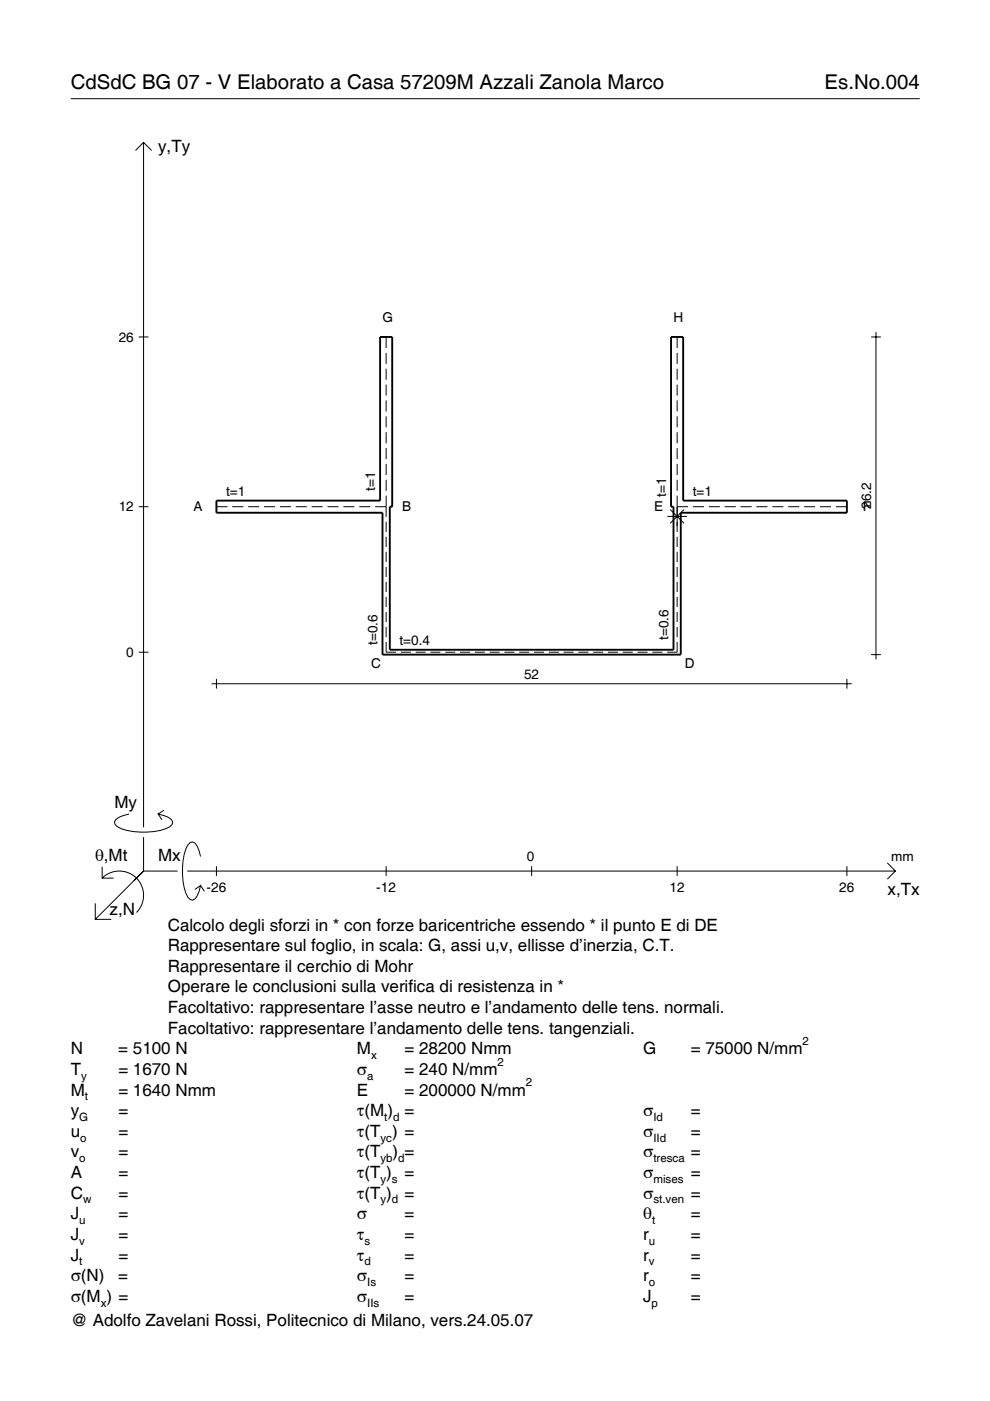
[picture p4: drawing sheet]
<svg xmlns="http://www.w3.org/2000/svg" width="210mm" height="297mm" viewBox="0 0 210 297" stroke-linecap="round" stroke-linejoin="round" font-family="sans-serif">
<g fill="none" stroke="#000" stroke-width=".21">
<path d="M15 20.9h180M28.7 31.9l1.7-1.7 1.8 1.7M30.4 30.2v145.2M29.4 71.4h2.1M81.9 71.4v2.4M81.9 74.8v2.3M81.9 78.2v2.3M143.6 71.4v2.4M143.6 74.8v2.3M143.6 78.2v2.3M184.7 71.4h2.1M185.7 70.4v69.4"/>
<path d="M81.9 81.5v2.4M81.9 84.9v2.3M81.9 88.3v2.3M81.9 91.6v2.4M81.9 95v2.3M81.9 98.4v2.3M143.6 81.5v2.4M143.6 84.9v2.3M143.6 88.3v2.3M143.6 91.6v2.4M143.6 95v2.3M143.6 98.4v2.3"/>
<path d="M29.4 107.4h2.1M45.9 107.4h2.3M49.2 107.4h2.4M52.6 107.4h2.3M56 107.4h2.3M59.3 107.4h2.4M62.7 107.4h2.3M66.1 107.4h2.3M69.4 107.4h2.4M72.8 107.4h2.3M76.2 107.4h2.3M79.5 107.4h2.4"/>
<path d="M81.9 101.7v2.4M81.9 105.1v4.5M81.9 110.6v2.2M81.9 113.8v2.2M81.9 117v2.2M141.5 109.5h4.1M142.1 108l2.9 2.9M143.6 107.4h2.3M143.6 101.7v2.4M143.6 105.1v7.7M143.6 113.8v2.2M143.6 117v2.2"/>
<path d="M145 108l-2.9 2.9M146.9 107.4h2.4M150.3 107.4h2.3M153.7 107.4h2.3M157 107.4h2.4M160.4 107.4h2.3M163.8 107.4h2.3M167.1 107.4h2.4M170.5 107.4h2.3M173.9 107.4h2.3M177.2 107.4h2.4M29.4 138.3h2.1"/>
<path d="M81.9 136.1v2.2h2.1M81.9 120.2v2.1M81.9 123.4v2.1M81.9 126.6v2.1M81.9 129.7v2.2M81.9 132.9v2.2M85 138.3h2.1M88.1 138.3h2.1M91.3 138.3h2.1M94.4 138.3h2.1M97.6 138.3h2.1M100.7 138.3h2.1"/>
<path d="M103.8 138.3h2.1M107 138.3h2.1M110.1 138.3h2.1M113.2 138.3h2.1M116.4 138.3h2.1M119.5 138.3h2.1M122.6 138.3h2.1M125.8 138.3h2.1M128.9 138.3h2.1M132 138.3h2.2M135.2 138.3h2.1M138.3 138.3h2.1"/>
<path d="M143.6 136.1v2.2h-2.1M143.6 120.2v2.1M143.6 123.4v2.1M143.6 126.6v2.1M143.6 129.7v2.2M143.6 132.9v2.2M184.7 138.8h2.1M44.9 145h135.7M45.9 143.9v2.1M179.6 143.9v2.1M27.3 172.6a3.6 3.6 0 0 0-3 1.7l.1 .5a5.7 5.7 0 0 0 3.8 1.5 13.3 13.3 0 0 0 7.8-1l.5-.5 .1-.5a3.6 3.6 0 0 0-3.1-1.7l.8 1.2M30.4 177.5v7.2"/>
<path d="M34.7 171.8l-1.2 .8M20.2 191.5v3.4h3.4M21.7 186.2a5.1 5.1 0 0 1 7.2 0 5.1 5.1 0 0 1 0 7.3M21.7 183.8v2.4h2.4M30.4 184.7l-10.2 10.2M30.4 184.7l-2 2M30.4 184.7h7.2M39.7 184.7h150.1M42.5 181.6a3.6 3.6 0 0 0-1.7-3.1l-.5 .1a5.7 5.7 0 0 0-1.5 3.8 13.3 13.3 0 0 0 1 7.8l.5 .5 .5 .2a3.6 3.6 0 0 0 1.7-3.1l-1.2 .8M42.5 187.8l.8 1.2M45.9 183.7v2M81.9 183.7v2"/>
<path d="M112.7 183.7v2M143.6 183.7v2M179.6 183.7v2M188.1 183l1.7 1.7-1.7 1.7"/>
</g>
<path d="M80.6 71.4h2.6v36h-.6v30.4h60.2v-30.4h-.5v-36h2.5v34.7h34.8v2.6h-35.3v30.1h-63.2v-30.1h-35.2v-2.6h34.7z" fill="none" stroke="#000" stroke-width=".4"/>
<g font-size="4.3">
<text x="15" y="18.9">CdSdC BG 07 - V Elaborato a Casa 57209M Azzali Zanola Marco</text>
<text x="174.8" y="18.9">Es.No.004</text>
</g>
<g font-size="3.6">
<text x="33.5" y="32.3">y,Ty</text>
<text x="24.3" y="171.3">My</text>
<text x="20.1" y="182.6">θ,Mt</text>
<text x="33.5" y="182.6">Mx</text>
<text x="188.2" y="189.8">x,Tx</text>
<text x="23.2" y="193.9">z,N</text>
<text x="35.6" y="197.3">Calcolo degli sforzi in * con forze baricentriche essendo * il punto E di DE</text>
<text x="35.6" y="201.7">Rappresentare sul foglio, in scala: G, assi u,v, ellisse d’inerzia, C.T.</text>
<text x="35.6" y="206">Rappresentare il cerchio di Mohr</text>
<text x="35.6" y="210.4">Operare le conclusioni sulla verifica di resistenza in *</text>
<text x="35.6" y="214.8">Facoltativo: rappresentare l’asse neutro e l’andamento delle tens. normali.</text>
<text x="35.6" y="219.2">Facoltativo: rappresentare l’andamento delle tens. tangenziali.</text>
<text x="15" y="223.5">N</text>
<text x="15" y="227.9">T</text>
<text x="25.1" y="223.5">= 5100 N</text>
<text x="25.1" y="227.9">= 1670 N</text>
<text x="75.7" y="227.9">σ</text>
<text x="75.7" y="223.5">M</text>
<text x="85.8" y="223.5">= 28200 Nmm</text>
<text x="85.8" y="227.9">= 240 N/mm</text>
<text x="136.4" y="223.5">G</text>
<text x="146.5" y="223.5">= 75000 N/mm</text>
<text x="15" y="232.3">M</text>
<text x="25.1" y="232.3">= 1640 Nmm</text>
<text x="75.7" y="232.3">E</text>
<text x="85.8" y="232.3">= 200000 N/mm</text>
<text x="15" y="236.7">y</text>
<text x="25.1" y="236.7">=</text>
<text x="75.7" y="236.7">τ(M ) =</text>
<text x="136.4" y="236.7">σ</text>
<text x="146.5" y="236.7">=</text>
<text x="15" y="241">u</text>
<text x="15" y="245.4">v</text>
<text x="25.1" y="241">=</text>
<text x="25.1" y="245.4">=</text>
<text x="75.7" y="241">τ(T ) =</text>
<text x="75.7" y="245.4">τ(T</text>
<text x="83.3" y="245.4">) =</text>
<text x="136.4" y="241">σ</text>
<text x="136.4" y="245.4">σ</text>
<text x="146.5" y="241">=</text>
<text x="146.5" y="245.4">=</text>
<text x="15" y="249.8">A</text>
<text x="25.1" y="249.8">=</text>
<text x="75.7" y="249.8">τ(T )</text>
<text x="85.8" y="249.8">=</text>
<text x="136.4" y="249.8">σ</text>
<text x="146.5" y="249.8">=</text>
<text x="15" y="254.2">C</text>
<text x="25.1" y="254.2">=</text>
<text x="75.7" y="254.2">τ(T )</text>
<text x="85.8" y="254.2">=</text>
<text x="136.4" y="254.2">σ</text>
<text x="146.5" y="254.2">=</text>
<text x="15" y="258.5">J</text>
<text x="15" y="262.9">J</text>
<text x="25.1" y="258.5">=</text>
<text x="25.1" y="262.9">=</text>
<text x="75.7" y="258.5">σ</text>
<text x="75.7" y="262.9">τ</text>
<text x="85.8" y="258.5">=</text>
<text x="85.8" y="262.9">=</text>
<text x="136.4" y="258.5">θ</text>
<text x="136.4" y="262.9">r</text>
<text x="146.5" y="258.5">=</text>
<text x="146.5" y="262.9">=</text>
<text x="15" y="267.3">J</text>
<text x="25.1" y="267.3">=</text>
<text x="75.7" y="267.3">τ</text>
<text x="85.8" y="267.3">=</text>
<text x="136.4" y="267.3">r</text>
<text x="146.5" y="267.3">=</text>
<text x="15" y="271.7">σ(N)</text>
<text x="25.1" y="271.7">=</text>
<text x="75.7" y="271.7">σ</text>
<text x="85.8" y="271.7">=</text>
<text x="136.4" y="271.7">r</text>
<text x="146.5" y="271.7">=</text>
<text x="15" y="281.2">@ Adolfo Zavelani Rossi, Politecnico di Milano, vers.24.05.07</text>
<text x="15" y="276">σ(M ) =</text>
<text x="75.7" y="276">σ</text>
<text x="85.8" y="276">=</text>
<text x="136.4" y="276">J</text>
<text x="146.5" y="276">=</text>
</g>
<g font-size="2.9">
<text x="81.1" y="68.2">G</text>
<text x="142.8" y="68.2">H</text>
<text x="25.2" y="72.4">26</text>
<text x="47.9" y="105.1">t=1</text>
<text x="79.6" y="104.1" transform="rotate(-90 79.6 104.1)">t=1</text>
<text x="141.2" y="105.4" transform="rotate(-90 141.2 105.4)">t=1</text>
<text x="146.9" y="105.1">t=1</text>
<text x="184.7" y="107.9" transform="rotate(-90 184.7 107.9)">26.2</text>
<text x="25.2" y="108.4">12</text>
<text x="41" y="108.3">A</text>
<text x="85.3" y="108.3">B</text>
<text x="138.7" y="108.3">E</text>
<text x="182.9" y="108.3">F</text>
<text x="80.1" y="136.7" transform="rotate(-90 80.1 136.7)">t=0.6</text>
<text x="84.7" y="136.7">t=0.4</text>
<text x="141.8" y="135.7" transform="rotate(-90 141.8 135.7)">t=0.6</text>
<text x="26.8" y="139.3">0</text>
<text x="78.7" y="141.6">C</text>
<text x="111.1" y="143.9">52</text>
<text x="145.2" y="141.6">D</text>
<text x="111.7" y="182.6">0</text>
<text x="189" y="182.6">mm</text>
<text x="43.8" y="189.1">-26</text>
<text x="79.8" y="189.1">-12</text>
<text x="142" y="189.1">12</text>
<text x="178" y="189.1">26</text>
</g>
<g font-size="2.4">
<text x="170.2" y="221.5">2</text>
<text x="78.7" y="224.5">x</text>
<text x="105.5" y="225.9">2</text>
<text x="17.2" y="228.9">y</text>
<text x="18" y="233.3">t</text>
<text x="77.9" y="228.9">a</text>
<text x="111.5" y="230.3">2</text>
<text x="16.8" y="237.7">G</text>
<text x="81.5" y="237.7">t d</text>
<text x="138.5" y="237.7">Id</text>
<text x="17" y="242">o</text>
<text x="80.7" y="242">yc</text>
<text x="138.5" y="242">IId</text>
<text x="16.8" y="246.4">o</text>
<text x="80.7" y="246.4">yb d</text>
<text x="80.7" y="250.8">y s</text>
<text x="138.5" y="246.4">tresca</text>
<text x="138.5" y="250.8">mises</text>
<text x="17.6" y="255.2">w</text>
<text x="80.7" y="255.2">y d</text>
<text x="138.5" y="255.2">st.ven</text>
<text x="16.8" y="259.5">u</text>
<text x="16.8" y="263.9">v</text>
<text x="77.3" y="263.9">s</text>
<text x="137.6" y="263.9">u</text>
<text x="138.2" y="259.5">t</text>
<text x="16.8" y="268.3">t</text>
<text x="77.3" y="268.3">d</text>
<text x="137.6" y="268.3">v</text>
<text x="77.9" y="272.7">Is</text>
<text x="137.6" y="272.7">o</text>
<text x="21.4" y="277">x</text>
<text x="77.9" y="277">IIs</text>
<text x="138.2" y="277">p</text>
</g>
</svg>
